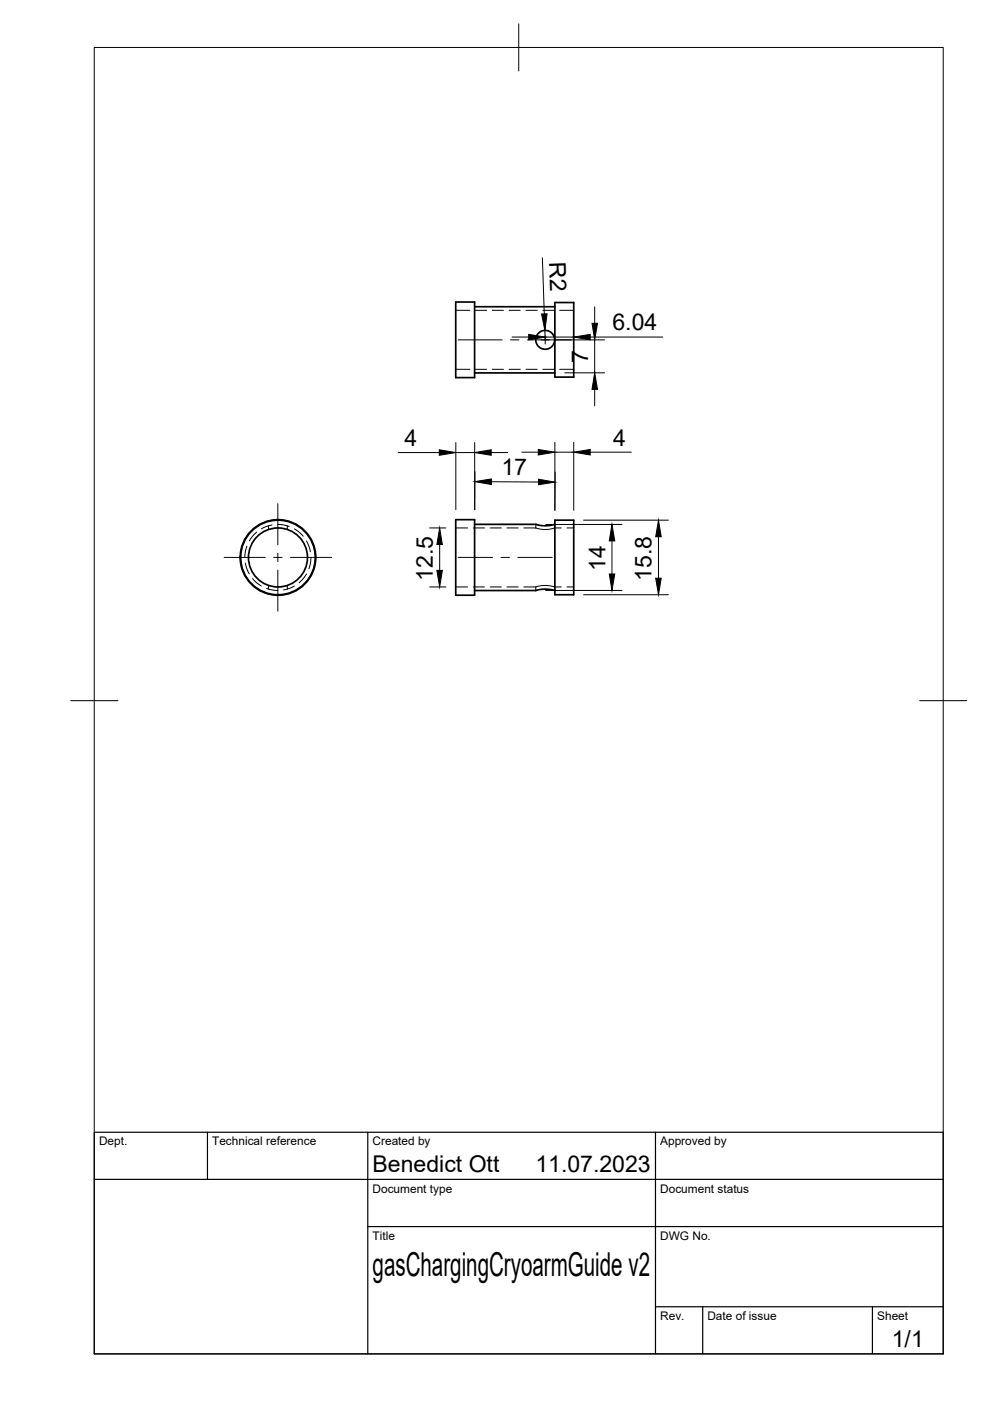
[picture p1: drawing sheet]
<svg xmlns="http://www.w3.org/2000/svg" width="210mm" height="297mm" viewBox="0 0 210 297" stroke-linecap="round" stroke-linejoin="round" font-family="sans-serif">
<!-- layer: Hidden -->
<g fill="none" stroke="#000" stroke-width=".21">
<path d="M96.6 78.3h3M96.6 65.8h3M100.8 78.3h2.4M100.8 65.8h2.4M104.4 78.3h2.3M104.4 65.8h2.3M107.9 78.3h2.4M107.9 65.8h2.4M111.5 78.3h2.4M111.5 65.8h2.4M115.1 78.3h2.4M115.1 65.8h2.4"/>
<path d="M118.7 78.3h2.9M118.7 65.8h2.9M52 119.4l.3 1 .6 1.3M52.3 115.8l-.2 .9-.2 1.5M54.4 112.8l-1.5 1.9M56.9 111.5v.8M57.7 111.3l-1.4 .4-.9 .4M58.9 111.2l1.1 .1 1.3 .3M60.9 111.5v.8M62.4 112.1l1.1 .7 .8 .9M65 114.7l.6 1.3 .2 1M65.9 118.2l-.1 1.5-.3 .9"/>
<path d="M96.6 111.9h2.5M100.4 111.9h2.3M103.9 111.9h2.4M107.5 111.9h2.4M111.1 111.9h2.5M113.6 111.9l1.5 .4 1.4-.1 1.1-.3M113.6 111.2v.7M117.6 111.2v.7M117.6 111.9h1.4M120.2 111.9h1.4M53.6 122.7l.8 .8 1 .7M56.5 124.8l1.3 .3 1.1 .1"/>
<path d="M56.9 124.1v.8M60.9 124.1v.8M62.4 124.3l-.9 .4-1.4 .4M65 121.7l-1.6 1.9M96.6 124.4h2.5M100.4 124.4h2.3M103.9 124.4h2.4M107.5 124.4h2.4M111.1 124.4h2.5M113.6 124.4l1.5-.3 1.4 .1 1.1 .2M113.6 124.4v.8M117.6 124.4v.8"/>
<path d="M117.6 124.4h1.4M120.2 124.4h1.4"/>
</g>
<!-- layer: Visible -->
<g fill="none" stroke="#000" stroke-width=".36">
<path d="M96.6 64h4v16.1h-4zM100.6 79.1h17M100.6 65h17M117.6 64.1h4v15.9h-4zM96.6 110.2h4v16h-4zM100.6 111.2h13l1.6 .3 1.3-.1 1.1-.2M117.6 111.2h.1M117.6 110.3h4v15.8h-4zM100.6 125.2h13l1.6-.3 1.3 .1 1.1 .2M117.6 125.2h.1"/>
<circle cx="115.6" cy="72.1" r="2"/>
<circle cx="58.9" cy="118.2" r="6.3"/>
<circle cx="58.9" cy="118.2" r="7.9"/>
<circle cx="58.9" cy="118.2" r="8"/>
</g>
<!-- layer: BORDER -->
<path d="M20 10.1h180v276.9h-180zM110 5.1v10M15 148.6h10M195 148.6h10" fill="none" stroke="#000" stroke-width=".21"/>
<!-- layer: TITLEBLOCK -->
<path d="M20 240.1h180v46.9h-180zM20 250h180M44 240.1v9.9M78 240.1v46.9M139 240.1v46.9M78 260.1h122M139 277.1h61M149 277.1v9.9M185 277.1v9.9" fill="none" stroke="#000" stroke-width=".25"/>
<!-- layer: FD_Dimensions -->
<g fill="none" stroke="#000" stroke-width=".21">
<path d="M115 54.7l.4 11.9M108.6 71.5h3.5M115.5 70l.1 2.1M115.6 69.4v.5M115.6 71.5h6M117.7 72.1h10.5M119.7 79h8.5M125.1 71.5h15.4M126.1 65.1v3.4M126.1 72.1v6.9M84.4 96h8.7M96.6 93.8v14.3"/>
<path d="M96.6 96h4M100.6 93.8v14.3l.1-8.1M104.1 96h3.5M110.6 95.9h3.5M117.6 93.8v14.4l.1-8.1M117.6 95.9h4M121.6 93.8v14.4M125.1 95.9h8.8M126.1 82.6v3.4M91.1 111.9h3.4M93.2 115.5v5.4M104.2 102.1l10 .1"/>
<path d="M115.7 111.2h16.2M123.7 110.3h18M129.8 114.7v7M139.6 113.8v8.8M91.1 124.4h3.4M115.7 125.2h16.2M123.7 126.1h18"/>
</g>
<g fill="#000" stroke="#000" stroke-width=".21">
<path d="M112.1 70.9l3.5 .6-3.5 .6zM114.8 66.6l1.2-.1-.5 3.5zM121.6 71.5l3.5-.6v1.2zM125.5 68.5h1.2l-.6 3.6zM93.1 95.4l3.5 .6-3.5 .5zM100.6 96l3.5-.6v1.1zM114.1 95.3l3.5 .6-3.5 .6zM121.6 95.9l3.5-.6v1.2zM126.1 79l.6 3.6h-1.2zM93.2 111.9l.6 3.6h-1.2zM100.7 102.1l3.5-.6v1.2zM114.2 101.6l3.5 .6-3.5 .6z"/>
<path d="M129.8 111.2l.5 3.5h-1.1zM139.6 110.3l.6 3.5h-1.2zM92.6 120.9h1.2l-.6 3.5zM129.2 121.7h1.1l-.5 3.5zM139 122.6h1.2l-.6 3.5z"/>
</g>
<!-- layer: Smart Centers -->
<g fill="none" stroke="#000" stroke-width=".21">
<path d="M97.1 72.1h9.4M108.2 72.1h1.8M111.8 72.1h9.3M115.6 71.1v1.8M47.5 118.2h8.7M58 118.2h1.8M58.9 106.8v8.7M58.9 117.3v1.8M61.6 118.2h8.7M97.1 118.2h7.3M106.2 118.2h1.8M109.8 118.2h7.3"/>
<path d="M58.9 120.9v8.7"/>
</g>
<text font-size="7" x="79" y="270.6">gasChargingCryoarmGuide v2</text>
<g font-size="4.9">
<text x="116.4" y="55.6" transform="rotate(88 116.4 55.6)">R2</text>
<text x="129.9" y="70">6.04</text>
<text x="124.7" y="76.9" transform="rotate(-90 124.7 76.9)">7</text>
<text x="85.7" y="94.5">4</text>
<text x="130" y="94.5">4</text>
<text x="106.3" y="100.7">17</text>
<text x="91.8" y="123.1" transform="rotate(-90 91.8 123.1)">12.5</text>
<text x="128.4" y="121.1" transform="rotate(-90 128.4 121.1)">14</text>
<text x="138.2" y="123.1" transform="rotate(-90 138.2 123.1)">15.8</text>
<text x="79" y="248.5">Benedict Ott</text>
<text x="113.5" y="248.5">11.07.2023</text>
<text x="189.1" y="285.7">1/1</text>
</g>
<g font-size="2.5">
<text x="21" y="242.9">Dept.</text>
<text x="45" y="242.9">Technical reference</text>
<text x="79" y="242.9">Created by</text>
<text x="140" y="242.9">Approved by</text>
<text x="79" y="252.8">Document type</text>
<text x="140" y="252.8">Document status</text>
<text x="79" y="262.9">Title</text>
<text x="140" y="262.9">DWG No.</text>
<text x="140" y="279.9">Rev.</text>
<text x="150" y="279.9">Date of issue</text>
<text x="186" y="279.9">Sheet</text>
</g>
</svg>
